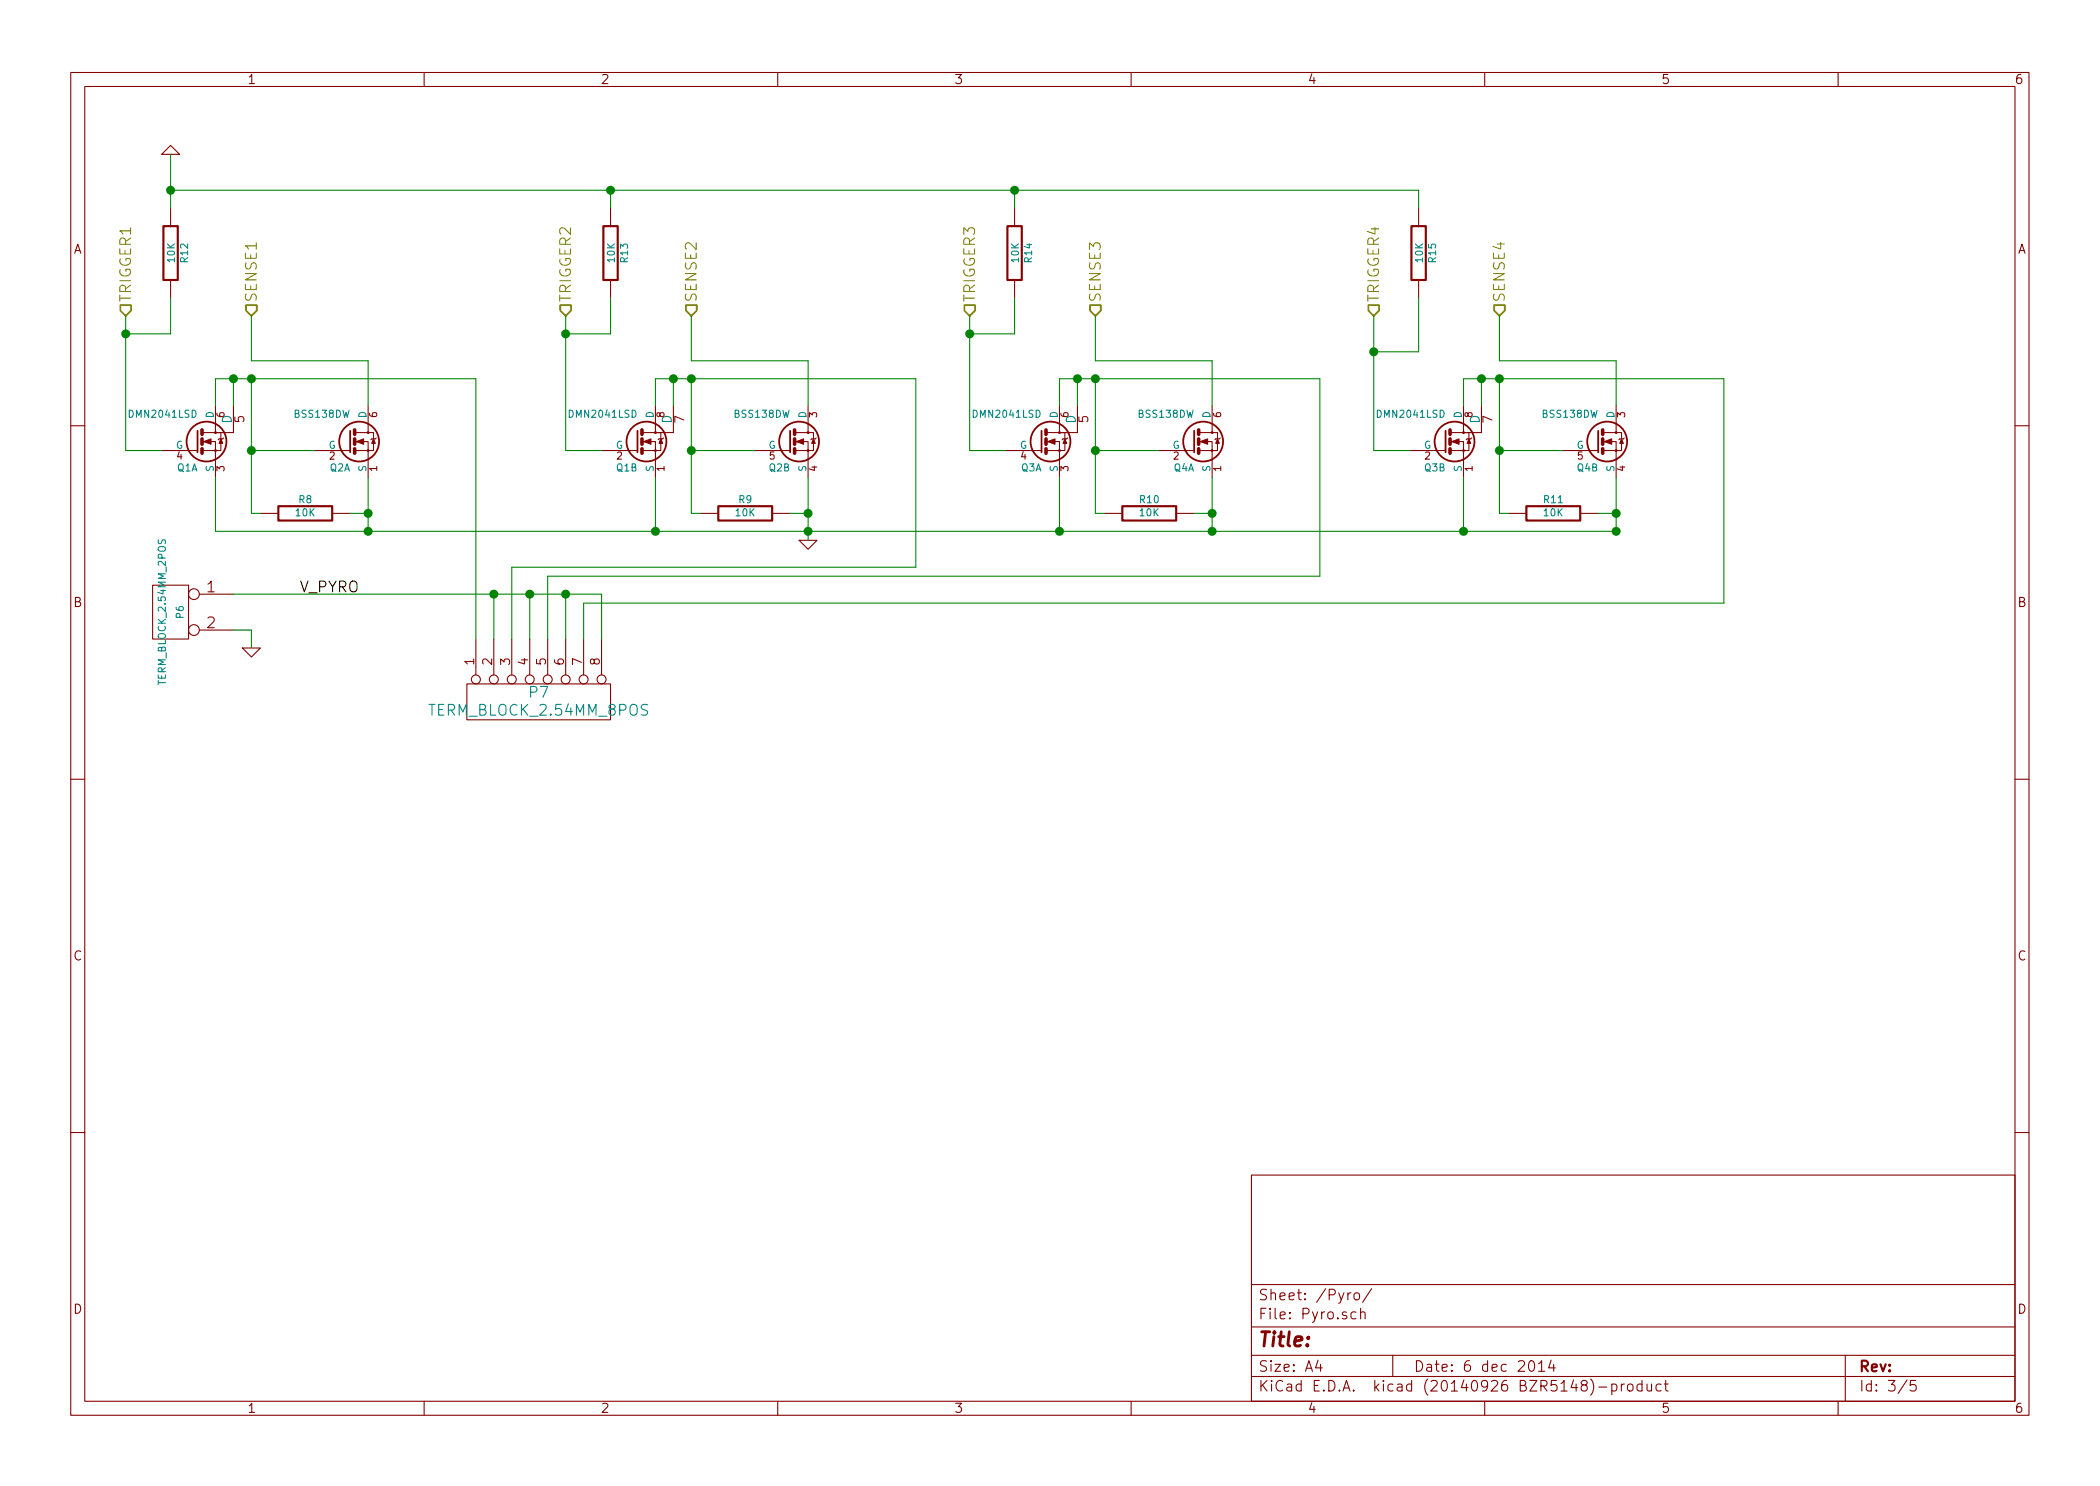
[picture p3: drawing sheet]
EESchema Schematic File Version 2
LIBS:power
LIBS:device
LIBS:transistors
LIBS:conn
LIBS:linear
LIBS:regul
LIBS:74xx
LIBS:cmos4000
LIBS:adc-dac
LIBS:memory
LIBS:xilinx
LIBS:special
LIBS:microcontrollers
LIBS:dsp
LIBS:microchip
LIBS:analog_switches
LIBS:motorola
LIBS:texas
LIBS:intel
LIBS:audio
LIBS:interface
LIBS:digital-audio
LIBS:philips
LIBS:display
LIBS:cypress
LIBS:siliconi
LIBS:opto
LIBS:atmel
LIBS:contrib
LIBS:valves
LIBS:stm32
LIBS:STM32-Additional
LIBS:xbee
LIBS:avbay-cache
EELAYER 25 0
EELAYER END
$Descr A4 11693 8268
encoding utf-8
Sheet 3 5
Title ""
Date "6 dec 2014"
Rev ""
Comp ""
Comment1 ""
Comment2 ""
Comment3 ""
Comment4 ""
$EndDescr
Text HLabel 1400 1750 1    60   Input ~ 0
SENSE1
Text HLabel 700  1750 1    60   Input ~ 0
TRIGGER1
$Comp
L GND #PWR023
U 1 1
P 1400 3600
F 0 "#PWR023" H 1400 3600 30  0001 C CNN
F 1 "GND" H 1400 3530 30  0001 C CNN
F 2 "" H 1400 3600 60  0000 C CNN
F 3 "" H 1400 3600 60  0000 C CNN
	1    1400 3600
	1    0    0    -1  
$EndComp
$Comp
L R R8
U 1 1
P 1700 2850
F 0 "R8" V 1780 2850 40  0000 C CNN
F 1 "10K" V 1707 2851 40  0000 C CNN
F 2 "Resistors_SMD:R_0805_HandSoldering" V 1630 2850 30  0001 C CNN
F 3 "~" H 1700 2850 30  0000 C CNN
	1    1700 2850
	0    -1   -1   0   
$EndComp
$Comp
L BSS138DW Q2
U 1 1
P 1950 2450
F 0 "Q2" H 1950 2301 40  0000 R CNN
F 1 "BSS138DW" H 1950 2600 40  0000 R CNN
F 2 "Housings_SOT-23_SOT-143_TSOT-6:SC70-6_Handsoldering" H 1820 2552 29  0001 C CNN
F 3 "~" H 1950 2450 60  0000 C CNN
	1    1950 2450
	1    0    0    -1  
$EndComp
Text HLabel 3850 1750 1    60   Input ~ 0
SENSE2
Text HLabel 3150 1750 1    60   Input ~ 0
TRIGGER2
$Comp
L GND #PWR024
U 1 1
P 4500 3000
F 0 "#PWR024" H 4500 3000 30  0001 C CNN
F 1 "GND" H 4500 2930 30  0001 C CNN
F 2 "" H 4500 3000 60  0000 C CNN
F 3 "" H 4500 3000 60  0000 C CNN
	1    4500 3000
	1    0    0    -1  
$EndComp
$Comp
L R R9
U 1 1
P 4150 2850
F 0 "R9" V 4230 2850 40  0000 C CNN
F 1 "10K" V 4157 2851 40  0000 C CNN
F 2 "Resistors_SMD:R_0805_HandSoldering" V 4080 2850 30  0001 C CNN
F 3 "~" H 4150 2850 30  0000 C CNN
	1    4150 2850
	0    -1   -1   0   
$EndComp
$Comp
L BSS138DW Q2
U 2 1
P 4400 2450
F 0 "Q2" H 4400 2301 40  0000 R CNN
F 1 "BSS138DW" H 4400 2600 40  0000 R CNN
F 2 "Housings_SOT-23_SOT-143_TSOT-6:SC70-6_Handsoldering" H 4270 2552 29  0001 C CNN
F 3 "~" H 4400 2450 60  0000 C CNN
	2    4400 2450
	1    0    0    -1  
$EndComp
Text HLabel 6100 1750 1    60   Input ~ 0
SENSE3
Text HLabel 5400 1750 1    60   Input ~ 0
TRIGGER3
$Comp
L R R10
U 1 1
P 6400 2850
F 0 "R10" V 6480 2850 40  0000 C CNN
F 1 "10K" V 6407 2851 40  0000 C CNN
F 2 "Resistors_SMD:R_0805_HandSoldering" V 6330 2850 30  0001 C CNN
F 3 "~" H 6400 2850 30  0000 C CNN
	1    6400 2850
	0    -1   -1   0   
$EndComp
$Comp
L BSS138DW Q4
U 1 1
P 6650 2450
F 0 "Q4" H 6650 2301 40  0000 R CNN
F 1 "BSS138DW" H 6650 2600 40  0000 R CNN
F 2 "Housings_SOT-23_SOT-143_TSOT-6:SC70-6_Handsoldering" H 6520 2552 29  0001 C CNN
F 3 "~" H 6650 2450 60  0000 C CNN
	1    6650 2450
	1    0    0    -1  
$EndComp
Text HLabel 8350 1750 1    60   Input ~ 0
SENSE4
Text HLabel 7650 1750 1    60   Input ~ 0
TRIGGER4
$Comp
L R R11
U 1 1
P 8650 2850
F 0 "R11" V 8730 2850 40  0000 C CNN
F 1 "10K" V 8657 2851 40  0000 C CNN
F 2 "Resistors_SMD:R_0805_HandSoldering" V 8580 2850 30  0001 C CNN
F 3 "~" H 8650 2850 30  0000 C CNN
	1    8650 2850
	0    -1   -1   0   
$EndComp
$Comp
L BSS138DW Q4
U 2 1
P 8900 2450
F 0 "Q4" H 8900 2301 40  0000 R CNN
F 1 "BSS138DW" H 8900 2600 40  0000 R CNN
F 2 "Housings_SOT-23_SOT-143_TSOT-6:SC70-6_Handsoldering" H 8770 2552 29  0001 C CNN
F 3 "~" H 8900 2450 60  0000 C CNN
	2    8900 2450
	1    0    0    -1  
$EndComp
Text Label 2000 3300 2    60   ~ 0
V_PYRO
$Comp
L TERM_BLOCK_2.54MM_2POS P6
U 1 1
P 950 3400
F 0 "P6" V 900 3400 40  0000 C CNN
F 1 "TERM_BLOCK_2.54MM_2POS" V 1000 3400 40  0000 C CNN
F 2 "Local:TERM_BLOCK_2" H 950 3400 60  0001 C CNN
F 3 "" H 950 3400 60  0000 C CNN
	1    950  3400
	-1   0    0    -1  
$EndComp
$Comp
L TERM_BLOCK_2.54MM_8POS P7
U 1 1
P 3000 3900
F 0 "P7" V 2950 3900 60  0000 C CNN
F 1 "TERM_BLOCK_2.54MM_8POS" V 3050 3900 60  0000 C CNN
F 2 "Local:TERM_BLOCK_8" H 3000 3900 60  0001 C CNN
F 3 "" H 3000 3900 60  0000 C CNN
	1    3000 3900
	0    -1   1    0   
$EndComp
$Comp
L DMN2041LSD Q1
U 1 1
P 1100 2450
F 0 "Q1" H 1100 2301 40  0000 R CNN
F 1 "DMN2041LSD" H 1100 2600 40  0000 R CNN
F 2 "Housings_SOIC:SOIC-8_3.9x4.9mm_Pitch1.27mm" H 970 2552 29  0001 C CNN
F 3 "" H 1100 2450 60  0000 C CNN
	1    1100 2450
	1    0    0    -1  
$EndComp
$Comp
L DMN2041LSD Q3
U 1 1
P 5800 2450
F 0 "Q3" H 5800 2301 40  0000 R CNN
F 1 "DMN2041LSD" H 5800 2600 40  0000 R CNN
F 2 "Housings_SOIC:SOIC-8_3.9x4.9mm_Pitch1.27mm" H 5670 2552 29  0001 C CNN
F 3 "" H 5800 2450 60  0000 C CNN
	1    5800 2450
	1    0    0    -1  
$EndComp
$Comp
L DMN2041LSD Q1
U 2 1
P 3550 2450
F 0 "Q1" H 3550 2301 40  0000 R CNN
F 1 "DMN2041LSD" H 3550 2600 40  0000 R CNN
F 2 "Housings_SOIC:SOIC-8_3.9x4.9mm_Pitch1.27mm" H 3420 2552 29  0001 C CNN
F 3 "" H 3550 2450 60  0000 C CNN
	2    3550 2450
	1    0    0    -1  
$EndComp
$Comp
L DMN2041LSD Q3
U 2 1
P 8050 2450
F 0 "Q3" H 8050 2301 40  0000 R CNN
F 1 "DMN2041LSD" H 8050 2600 40  0000 R CNN
F 2 "Housings_SOIC:SOIC-8_3.9x4.9mm_Pitch1.27mm" H 7920 2552 29  0001 C CNN
F 3 "" H 8050 2450 60  0000 C CNN
	2    8050 2450
	1    0    0    -1  
$EndComp
$Comp
L GND #PWR025
U 1 1
P 950 850
F 0 "#PWR025" H 950 850 30  0001 C CNN
F 1 "GND" H 950 780 30  0001 C CNN
F 2 "" H 950 850 60  0000 C CNN
F 3 "" H 950 850 60  0000 C CNN
	1    950  850 
	-1   0    0    1   
$EndComp
$Comp
L R R12
U 1 1
P 950 1400
F 0 "R12" V 1030 1400 40  0000 C CNN
F 1 "10K" V 957 1401 40  0000 C CNN
F 2 "Resistors_SMD:R_0805_HandSoldering" V 880 1400 30  0001 C CNN
F 3 "~" H 950 1400 30  0000 C CNN
	1    950  1400
	1    0    0    -1  
$EndComp
$Comp
L R R13
U 1 1
P 3400 1400
F 0 "R13" V 3480 1400 40  0000 C CNN
F 1 "10K" V 3407 1401 40  0000 C CNN
F 2 "Resistors_SMD:R_0805_HandSoldering" V 3330 1400 30  0001 C CNN
F 3 "~" H 3400 1400 30  0000 C CNN
	1    3400 1400
	1    0    0    -1  
$EndComp
$Comp
L R R14
U 1 1
P 5650 1400
F 0 "R14" V 5730 1400 40  0000 C CNN
F 1 "10K" V 5657 1401 40  0000 C CNN
F 2 "Resistors_SMD:R_0805_HandSoldering" V 5580 1400 30  0001 C CNN
F 3 "~" H 5650 1400 30  0000 C CNN
	1    5650 1400
	1    0    0    -1  
$EndComp
$Comp
L R R15
U 1 1
P 7900 1400
F 0 "R15" V 7980 1400 40  0000 C CNN
F 1 "10K" V 7907 1401 40  0000 C CNN
F 2 "Resistors_SMD:R_0805_HandSoldering" V 7830 1400 30  0001 C CNN
F 3 "~" H 7900 1400 30  0000 C CNN
	1    7900 1400
	1    0    0    -1  
$EndComp
Wire Wire Line
	1300 3500 1400 3500
Wire Wire Line
	1400 3500 1400 3600
Wire Wire Line
	1400 2500 1750 2500
Wire Wire Line
	1400 1750 1400 2000
Wire Wire Line
	1400 2000 2050 2000
Wire Wire Line
	2050 2000 2050 2250
Wire Wire Line
	1400 2850 1450 2850
Connection ~ 2050 2850
Wire Wire Line
	700  1750 700  2500
Wire Wire Line
	700  2500 900  2500
Wire Wire Line
	1200 2650 1200 2950
Wire Wire Line
	1400 2100 1400 2850
Wire Wire Line
	1950 2850 2050 2850
Wire Wire Line
	1200 2950 9000 2950
Connection ~ 2050 2950
Wire Wire Line
	1200 2100 2650 2100
Wire Wire Line
	1200 2100 1200 2250
Wire Wire Line
	2650 2100 2650 3550
Wire Wire Line
	1300 3300 3350 3300
Wire Wire Line
	2750 3300 2750 3550
Wire Wire Line
	2950 3300 2950 3550
Connection ~ 2750 3300
Wire Wire Line
	3150 3300 3150 3550
Connection ~ 2950 3300
Wire Wire Line
	3350 3300 3350 3550
Connection ~ 3150 3300
Connection ~ 1400 2500
Connection ~ 1400 2100
Wire Wire Line
	1300 2250 1300 2100
Connection ~ 1300 2100
Wire Wire Line
	3850 2500 4200 2500
Wire Wire Line
	3850 1750 3850 2000
Wire Wire Line
	3850 2000 4500 2000
Wire Wire Line
	4500 2000 4500 2250
Wire Wire Line
	4500 2650 4500 3000
Wire Wire Line
	3850 2850 3900 2850
Connection ~ 4500 2850
Wire Wire Line
	3150 2500 3350 2500
Wire Wire Line
	3650 2950 3650 2650
Wire Wire Line
	3850 2100 3850 2850
Wire Wire Line
	4400 2850 4500 2850
Connection ~ 4500 2950
Wire Wire Line
	3650 2100 5100 2100
Wire Wire Line
	3650 2100 3650 2250
Connection ~ 3850 2500
Connection ~ 3850 2100
Wire Wire Line
	3750 2250 3750 2100
Connection ~ 3750 2100
Wire Wire Line
	5100 2100 5100 3150
Wire Wire Line
	5100 3150 2850 3150
Wire Wire Line
	2850 3150 2850 3550
Wire Wire Line
	6100 2500 6450 2500
Wire Wire Line
	6100 1750 6100 2000
Wire Wire Line
	6100 2000 6750 2000
Wire Wire Line
	6750 2000 6750 2250
Wire Wire Line
	6100 2850 6150 2850
Connection ~ 6750 2850
Wire Wire Line
	5400 1750 5400 2500
Wire Wire Line
	5400 2500 5600 2500
Wire Wire Line
	5900 2950 5900 2650
Wire Wire Line
	6100 2100 6100 2850
Wire Wire Line
	6650 2850 6750 2850
Connection ~ 6750 2950
Wire Wire Line
	5900 2100 7350 2100
Wire Wire Line
	5900 2100 5900 2250
Connection ~ 6100 2500
Connection ~ 6100 2100
Wire Wire Line
	6000 2250 6000 2100
Connection ~ 6000 2100
Wire Wire Line
	3050 3550 3050 3200
Wire Wire Line
	3050 3200 7350 3200
Wire Wire Line
	8350 2500 8700 2500
Wire Wire Line
	8350 1750 8350 2000
Wire Wire Line
	8350 2000 9000 2000
Wire Wire Line
	9000 2000 9000 2250
Wire Wire Line
	8350 2850 8400 2850
Connection ~ 9000 2850
Wire Wire Line
	7650 1750 7650 2500
Wire Wire Line
	7650 2500 7850 2500
Wire Wire Line
	8150 2950 8150 2650
Wire Wire Line
	8350 2100 8350 2850
Wire Wire Line
	8900 2850 9000 2850
Connection ~ 9000 2950
Wire Wire Line
	8150 2100 9600 2100
Wire Wire Line
	8150 2100 8150 2250
Connection ~ 8350 2500
Connection ~ 8350 2100
Wire Wire Line
	8250 2250 8250 2100
Connection ~ 8250 2100
Wire Wire Line
	7350 3200 7350 2100
Wire Wire Line
	3250 3550 3250 3350
Wire Wire Line
	3250 3350 9600 3350
Wire Wire Line
	9600 3350 9600 2100
Wire Wire Line
	2050 2950 2050 2650
Connection ~ 3650 2950
Wire Wire Line
	6750 2950 6750 2650
Connection ~ 5900 2950
Connection ~ 8150 2950
Wire Wire Line
	9000 2950 9000 2650
Wire Wire Line
	3150 1750 3150 2500
Wire Wire Line
	7900 1650 7900 1950
Wire Wire Line
	7900 1950 7650 1950
Connection ~ 7650 1950
Wire Wire Line
	5650 1650 5650 1850
Wire Wire Line
	5650 1850 5400 1850
Connection ~ 5400 1850
Wire Wire Line
	3400 1650 3400 1850
Wire Wire Line
	3400 1850 3150 1850
Connection ~ 3150 1850
Wire Wire Line
	950  1650 950  1850
Wire Wire Line
	950  1850 700  1850
Connection ~ 700  1850
Wire Wire Line
	950  1150 950  850 
Wire Wire Line
	950  1050 7900 1050
Wire Wire Line
	3400 1050 3400 1150
Connection ~ 950  1050
Wire Wire Line
	5650 1050 5650 1150
Connection ~ 3400 1050
Wire Wire Line
	7900 1050 7900 1150
Connection ~ 5650 1050
$EndSCHEMATC
